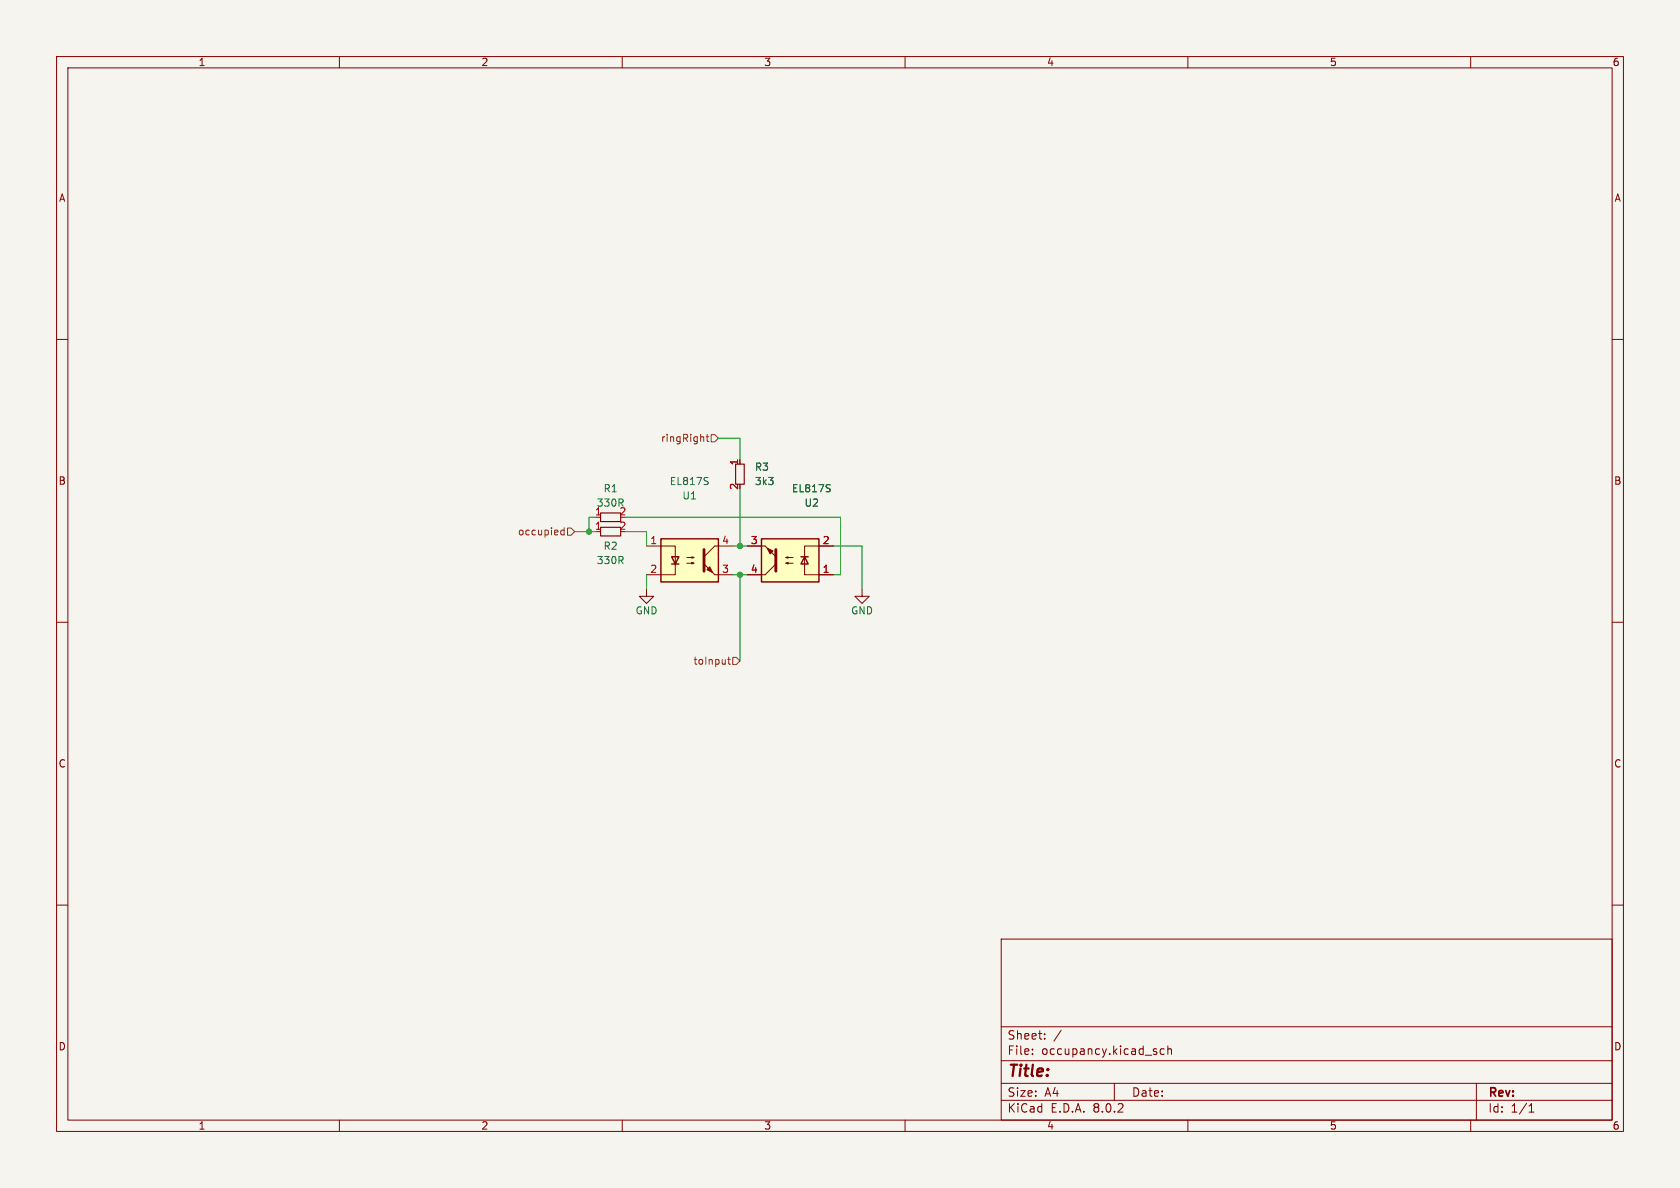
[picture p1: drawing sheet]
(kicad_sch
 (version 20231120)
 (generator "eeschema")
 (generator_version "8.0")
 (paper "A4")
 (lib_symbols
  (symbol "custom_kicad_lib_sk:EL817S"
   (pin_names
    (offset 1.016)) (exclude_from_sim no) (in_bom yes) (on_board yes)
   (property "Reference" "U" (at -5.08 5.08 0) (effects (font (size 1.27 1.27)) (justify left)))
   (property "Value" "EL817S" (at 0 5.08 0) (effects (font (size 1.27 1.27)) (justify left)))
   (property "Footprint" "Package_DIP:SMDIP-4_W7.62mm" (at -5.08 -5.08 0) (effects (font (size 1.27 1.27)
    (italic yes)) (justify left) (hide yes)))
   (property "Datasheet" "http://www.everlight.com/file/ProductFile/EL817.pdf" (at 0 0 0) (effects (font (size 1.27 1.27)) (justify left) (hide yes)))
   (property "Description" "DC Optocoupler, Vce 35V, DIP-4" (at 0 0 0) (effects (font (size 1.27 1.27)) (hide yes)))
   (property "JLCPCB Part#" "C106900" (at 0 0 0) (effects (font (size 1.27 1.27)) (hide yes)))
   (symbol "EL817S_0_1"
    (rectangle (start -5.08 3.81) (end 5.08 -3.81) (stroke (width 0.254) (type default)) (fill (type background)))
    (polyline (pts (xy -3.175 -0.635) (xy -1.905 -0.635)) (stroke (width 0.254) (type default)) (fill (type none)))
    (polyline (pts (xy 2.54 0.635) (xy 4.445 2.54)) (stroke (width 0) (type default)) (fill (type none)))
    (polyline (pts (xy 4.445 -2.54) (xy 2.54 -0.635)) (stroke (width 0) (type default)) (fill (type outline)))
    (polyline (pts (xy 4.445 -2.54) (xy 5.08 -2.54)) (stroke (width 0) (type default)) (fill (type none)))
    (polyline (pts (xy 4.445 2.54) (xy 5.08 2.54)) (stroke (width 0) (type default)) (fill (type none)))
    (polyline (pts (xy -5.08 2.54) (xy -2.54 2.54) (xy -2.54 -0.635)) (stroke (width 0) (type default)) (fill (type none)))
    (polyline (pts (xy -2.54 -0.635) (xy -2.54 -2.54) (xy -5.08 -2.54)) (stroke (width 0) (type default)) (fill (type none)))
    (polyline (pts (xy 2.54 1.905) (xy 2.54 -1.905) (xy 2.54 -1.905)) (stroke (width 0.508) (type default)) (fill (type none)))
    (polyline (pts (xy -2.54 -0.635) (xy -3.175 0.635) (xy -1.905 0.635) (xy -2.54 -0.635)) (stroke (width 0.254) (type default)) (fill (type none)))
    (polyline (pts (xy -0.508 -0.508) (xy 0.762 -0.508) (xy 0.381 -0.635) (xy 0.381 -0.381) (xy 0.762 -0.508)) (stroke (width 0) (type default)) (fill (type none)))
    (polyline (pts (xy -0.508 0.508) (xy 0.762 0.508) (xy 0.381 0.381) (xy 0.381 0.635) (xy 0.762 0.508)) (stroke (width 0) (type default)) (fill (type none)))
    (polyline (pts (xy 3.048 -1.651) (xy 3.556 -1.143) (xy 4.064 -2.159) (xy 3.048 -1.651) (xy 3.048 -1.651)) (stroke (width 0) (type default)) (fill (type outline))))
   (symbol "EL817S_1_1"
    (pin passive line (at -7.62 2.54 0) (length 2.54) (name "~" (effects (font (size 1.27 1.27)))) (number "1" (effects (font (size 1.27 1.27)))))
    (pin passive line (at -7.62 -2.54 0) (length 2.54) (name "~" (effects (font (size 1.27 1.27)))) (number "2" (effects (font (size 1.27 1.27)))))
    (pin passive line (at 7.62 -2.54 180) (length 2.54) (name "~" (effects (font (size 1.27 1.27)))) (number "3" (effects (font (size 1.27 1.27)))))
    (pin passive line (at 7.62 2.54 180) (length 2.54) (name "~" (effects (font (size 1.27 1.27)))) (number "4" (effects (font (size 1.27 1.27)))))))
  (symbol "power:GND"
   (power)
   (pin_names
    (offset 0)) (exclude_from_sim no) (in_bom yes) (on_board yes)
   (property "Reference" "#PWR" (at 0 -6.35 0) (effects (font (size 1.27 1.27)) (hide yes)))
   (property "Value" "GND" (at 0 -3.81 0) (effects (font (size 1.27 1.27))))
   (property "Footprint" "" (at 0 0 0) (effects (font (size 1.27 1.27)) (hide yes)))
   (property "Datasheet" "" (at 0 0 0) (effects (font (size 1.27 1.27)) (hide yes)))
   (property "Description" "Power symbol creates a global label with name \"GND\" , ground" (at 0 0 0) (effects (font (size 1.27 1.27)) (hide yes)))
   (symbol "GND_0_1"
    (polyline (pts (xy 0 0) (xy 0 -1.27) (xy 1.27 -1.27) (xy 0 -2.54) (xy -1.27 -1.27) (xy 0 -1.27)) (stroke (width 0) (type default)) (fill (type none))))
   (symbol "GND_1_1"
    (pin power_in line (at 0 0 270) (length 0) hide (name "GND" (effects (font (size 1.27 1.27)))) (number "1" (effects (font (size 1.27 1.27)))))))
  (symbol "resistors_0603:R_330R_0603" (exclude_from_sim no) (in_bom yes) (on_board yes)
   (property "Reference" "R" (at 1.27 2.54 0) (effects (font (size 1.27 1.27))))
   (property "Value" "330R" (at 2.54 -2.54 0) (effects (font (size 1.27 1.27))))
   (property "Footprint" "custom_kicad_lib_sk:R_0603_smalltext" (at 2.54 2.54 0) (effects (font (size 1.27 1.27)) (hide yes)))
   (property "Datasheet" "" (at -2.54 0 0) (effects (font (size 1.27 1.27)) (hide yes)))
   (property "Description" "" (at 0 0 0) (effects (font (size 1.27 1.27)) (hide yes)))
   (property "JLCPCB Part#" "C23138" (at 0 0 0) (effects (font (size 1.27 1.27)) (hide yes)))
   (symbol "R_330R_0603_0_1"
    (rectangle (start -0.762 1.778) (end 0.762 -1.778) (stroke (width 0.2032) (type default)) (fill (type none))))
   (symbol "R_330R_0603_1_1"
    (pin passive line (at 0 2.54 270) (length 0.762) (name "~" (effects (font (size 1.27 1.27)))) (number "1" (effects (font (size 1.27 1.27)))))
    (pin passive line (at 0 -2.54 90) (length 0.762) (name "~" (effects (font (size 1.27 1.27)))) (number "2" (effects (font (size 1.27 1.27)))))))
  (symbol "resistors_0805:R_3k3_0805" (exclude_from_sim no) (in_bom yes) (on_board yes)
   (property "Reference" "R" (at 1.27 2.54 0) (effects (font (size 1.27 1.27))))
   (property "Value" "3k3" (at 2.54 -2.54 0) (effects (font (size 1.27 1.27))))
   (property "Footprint" "custom_kicad_lib_sk:R_0805_handsolder-smalltext" (at 2.54 2.54 0) (effects (font (size 1.27 1.27)) (hide yes)))
   (property "Datasheet" "" (at -2.54 0 0) (effects (font (size 1.27 1.27)) (hide yes)))
   (property "Description" "" (at 0 0 0) (effects (font (size 1.27 1.27)) (hide yes)))
   (property "JLCPCB Part#" "C26010" (at 0 0 0) (effects (font (size 1.27 1.27)) (hide yes)))
   (symbol "R_3k3_0805_0_1"
    (rectangle (start -0.762 1.778) (end 0.762 -1.778) (stroke (width 0.2032) (type default)) (fill (type none))))
   (symbol "R_3k3_0805_1_1"
    (pin passive line (at 0 2.54 270) (length 0.762) (name "~" (effects (font (size 1.27 1.27)))) (number "1" (effects (font (size 1.27 1.27)))))
    (pin passive line (at 0 -2.54 90) (length 0.762) (name "~" (effects (font (size 1.27 1.27)))) (number "2" (effects (font (size 1.27 1.27))))))))
 (junction
  (at 104.14 93.98)
  (diameter 0)
  (color 0 0 0 0))
 (junction
  (at 130.81 101.6)
  (diameter 0)
  (color 0 0 0 0))
 (junction
  (at 130.81 96.52)
  (diameter 0)
  (color 0 0 0 0))
 (wire
  (pts (xy 129.54 96.52) (xy 130.81 96.52))
  (stroke (width 0) (type default)))
 (wire
  (pts (xy 148.59 91.44) (xy 148.59 101.6))
  (stroke (width 0) (type default)))
 (wire
  (pts (xy 130.81 86.36) (xy 130.81 96.52))
  (stroke (width 0) (type default)))
 (wire
  (pts (xy 114.3 96.52) (xy 114.3 93.98))
  (stroke (width 0) (type default)))
 (wire
  (pts (xy 110.49 93.98) (xy 114.3 93.98))
  (stroke (width 0) (type default)))
 (wire
  (pts (xy 148.59 101.6) (xy 147.32 101.6))
  (stroke (width 0) (type default)))
 (wire
  (pts (xy 130.81 96.52) (xy 132.08 96.52))
  (stroke (width 0) (type default)))
 (wire
  (pts (xy 104.14 91.44) (xy 105.41 91.44))
  (stroke (width 0) (type default)))
 (wire
  (pts (xy 130.81 101.6) (xy 132.08 101.6))
  (stroke (width 0) (type default)))
 (wire
  (pts (xy 152.4 96.52) (xy 152.4 104.14))
  (stroke (width 0) (type default)))
 (wire
  (pts (xy 130.81 77.47) (xy 130.81 81.28))
  (stroke (width 0) (type default)))
 (wire
  (pts (xy 147.32 96.52) (xy 152.4 96.52))
  (stroke (width 0) (type default)))
 (wire
  (pts (xy 101.6 93.98) (xy 104.14 93.98))
  (stroke (width 0) (type default)))
 (wire
  (pts (xy 130.81 77.47) (xy 127 77.47))
  (stroke (width 0) (type default)))
 (wire
  (pts (xy 110.49 91.44) (xy 148.59 91.44))
  (stroke (width 0) (type default)))
 (wire
  (pts (xy 104.14 93.98) (xy 105.41 93.98))
  (stroke (width 0) (type default)))
 (wire
  (pts (xy 130.81 101.6) (xy 130.81 116.84))
  (stroke (width 0) (type default)))
 (wire
  (pts (xy 114.3 101.6) (xy 114.3 104.14))
  (stroke (width 0) (type default)))
 (wire
  (pts (xy 104.14 91.44) (xy 104.14 93.98))
  (stroke (width 0) (type default)))
 (wire
  (pts (xy 129.54 101.6) (xy 130.81 101.6))
  (stroke (width 0) (type default)))
 (hierarchical_label "occupied"
  (shape input)
  (at 101.6 93.98 180)
  (fields_autoplaced yes)
  (effects (font (size 1.27 1.27)) (justify right)))
 (hierarchical_label "ringRight"
  (shape input)
  (at 127 77.47 180)
  (fields_autoplaced yes)
  (effects (font (size 1.27 1.27)) (justify right)))
 (hierarchical_label "toInput"
  (shape input)
  (at 130.81 116.84 180)
  (fields_autoplaced yes)
  (effects (font (size 1.27 1.27)) (justify right)))
 (symbol
  (lib_id "resistors_0603:R_330R_0603")
  (at 107.95 91.44 90)
  (unit 1)
  (exclude_from_sim no)
  (in_bom yes)
  (on_board yes)
  (dnp no)
  (fields_autoplaced yes)
  (property "Reference" "R1" (at 107.95 86.36 90) (effects (font (size 1.27 1.27))))
  (property "Value" "330R" (at 107.95 88.9 90) (effects (font (size 1.27 1.27))))
  (property "Footprint" "custom_kicad_lib_sk:R_0603_smalltext" (at 105.41 88.9 0) (effects (font (size 1.27 1.27)) (hide yes)))
  (property "Datasheet" "" (at 107.95 93.98 0) (effects (font (size 1.27 1.27)) (hide yes)))
  (property "Description" "" (at 107.95 91.44 0) (effects (font (size 1.27 1.27)) (hide yes)))
  (property "JLCPCB Part#" "C23138" (at 107.95 91.44 0) (effects (font (size 1.27 1.27)) (hide yes)))
  (pin "1")
  (pin "2"))
 (symbol
  (lib_id "power:GND")
  (at 114.3 104.14 0)
  (unit 1)
  (exclude_from_sim no)
  (in_bom yes)
  (on_board yes)
  (dnp no)
  (property "Reference" "#PWR0803" (at 114.3 110.49 0) (effects (font (size 1.27 1.27)) (hide yes)))
  (property "Value" "GND" (at 114.3 107.95 0) (effects (font (size 1.27 1.27))))
  (property "Footprint" "" (at 114.3 104.14 0) (effects (font (size 1.27 1.27)) (hide yes)))
  (property "Datasheet" "" (at 114.3 104.14 0) (effects (font (size 1.27 1.27)) (hide yes)))
  (property "Description" "" (at 114.3 104.14 0) (effects (font (size 1.27 1.27)) (hide yes)))
  (pin "1"))
 (symbol
  (lib_id "resistors_0603:R_330R_0603")
  (at 107.95 93.98 90)
  (unit 1)
  (exclude_from_sim no)
  (in_bom yes)
  (on_board yes)
  (dnp no)
  (property "Reference" "R2" (at 107.95 96.52 90) (effects (font (size 1.27 1.27))))
  (property "Value" "330R" (at 107.95 99.06 90) (effects (font (size 1.27 1.27))))
  (property "Footprint" "custom_kicad_lib_sk:R_0603_smalltext" (at 105.41 91.44 0) (effects (font (size 1.27 1.27)) (hide yes)))
  (property "Datasheet" "" (at 107.95 96.52 0) (effects (font (size 1.27 1.27)) (hide yes)))
  (property "Description" "" (at 107.95 93.98 0) (effects (font (size 1.27 1.27)) (hide yes)))
  (property "JLCPCB Part#" "C23138" (at 107.95 93.98 0) (effects (font (size 1.27 1.27)) (hide yes)))
  (pin "1")
  (pin "2"))
 (symbol
  (lib_id "custom_kicad_lib_sk:EL817S")
  (at 121.92 99.06 0)
  (unit 1)
  (exclude_from_sim no)
  (in_bom yes)
  (on_board yes)
  (dnp no)
  (property "Reference" "U1" (at 121.92 87.63 0) (effects (font (size 1.27 1.27))))
  (property "Value" "EL817S" (at 121.92 85.09 0) (effects (font (size 1.27 1.27))))
  (property "Footprint" "Package_DIP:SMDIP-4_W9.53mm" (at 116.84 104.14 0) (effects (font (size 1.27 1.27)
    (italic yes)) (justify left) (hide yes)))
  (property "Datasheet" "http://www.everlight.com/file/ProductFile/EL817.pdf" (at 121.92 99.06 0) (effects (font (size 1.27 1.27)) (justify left) (hide yes)))
  (property "Description" "" (at 121.92 99.06 0) (effects (font (size 1.27 1.27)) (hide yes)))
  (property "JLCPCB Part#" "C106900" (at 121.92 99.06 0) (effects (font (size 1.27 1.27)) (hide yes)))
  (pin "1")
  (pin "2")
  (pin "3")
  (pin "4"))
 (symbol
  (lib_id "custom_kicad_lib_sk:EL817S")
  (at 139.7 99.06 180)
  (unit 1)
  (exclude_from_sim no)
  (in_bom yes)
  (on_board yes)
  (dnp no)
  (property "Reference" "U2" (at 143.51 88.9 0) (effects (font (size 1.27 1.27))))
  (property "Value" "EL817S" (at 143.51 86.36 0) (effects (font (size 1.27 1.27))))
  (property "Footprint" "Package_DIP:SMDIP-4_W9.53mm" (at 144.78 93.98 0) (effects (font (size 1.27 1.27)
    (italic yes)) (justify left) (hide yes)))
  (property "Datasheet" "http://www.everlight.com/file/ProductFile/EL817.pdf" (at 139.7 99.06 0) (effects (font (size 1.27 1.27)) (justify left) (hide yes)))
  (property "Description" "" (at 139.7 99.06 0) (effects (font (size 1.27 1.27)) (hide yes)))
  (property "JLCPCB Part#" "C106900" (at 139.7 99.06 0) (effects (font (size 1.27 1.27)) (hide yes)))
  (pin "1")
  (pin "2")
  (pin "3")
  (pin "4"))
 (symbol
  (lib_id "resistors_0805:R_3k3_0805")
  (at 130.81 83.82 0)
  (mirror y)
  (unit 1)
  (exclude_from_sim no)
  (in_bom yes)
  (on_board yes)
  (dnp no)
  (fields_autoplaced yes)
  (property "Reference" "R3" (at 133.35 82.55 0) (effects (font (size 1.27 1.27)) (justify right)))
  (property "Value" "3k3" (at 133.35 85.09 0) (effects (font (size 1.27 1.27)) (justify right)))
  (property "Footprint" "custom_kicad_lib_sk:R_0805_handsolder-smalltext" (at 128.27 81.28 0) (effects (font (size 1.27 1.27)) (hide yes)))
  (property "Datasheet" "" (at 133.35 83.82 0) (effects (font (size 1.27 1.27)) (hide yes)))
  (property "Description" "" (at 130.81 83.82 0) (effects (font (size 1.27 1.27)) (hide yes)))
  (property "JLCPCB Part#" "C26010" (at 130.81 83.82 0) (effects (font (size 1.27 1.27)) (hide yes)))
  (pin "1")
  (pin "2"))
 (symbol
  (lib_id "power:GND")
  (at 152.4 104.14 0)
  (unit 1)
  (exclude_from_sim no)
  (in_bom yes)
  (on_board yes)
  (dnp no)
  (property "Reference" "#PWR0804" (at 152.4 110.49 0) (effects (font (size 1.27 1.27)) (hide yes)))
  (property "Value" "GND" (at 152.4 107.95 0) (effects (font (size 1.27 1.27))))
  (property "Footprint" "" (at 152.4 104.14 0) (effects (font (size 1.27 1.27)) (hide yes)))
  (property "Datasheet" "" (at 152.4 104.14 0) (effects (font (size 1.27 1.27)) (hide yes)))
  (property "Description" "" (at 152.4 104.14 0) (effects (font (size 1.27 1.27)) (hide yes)))
  (pin "1")))
